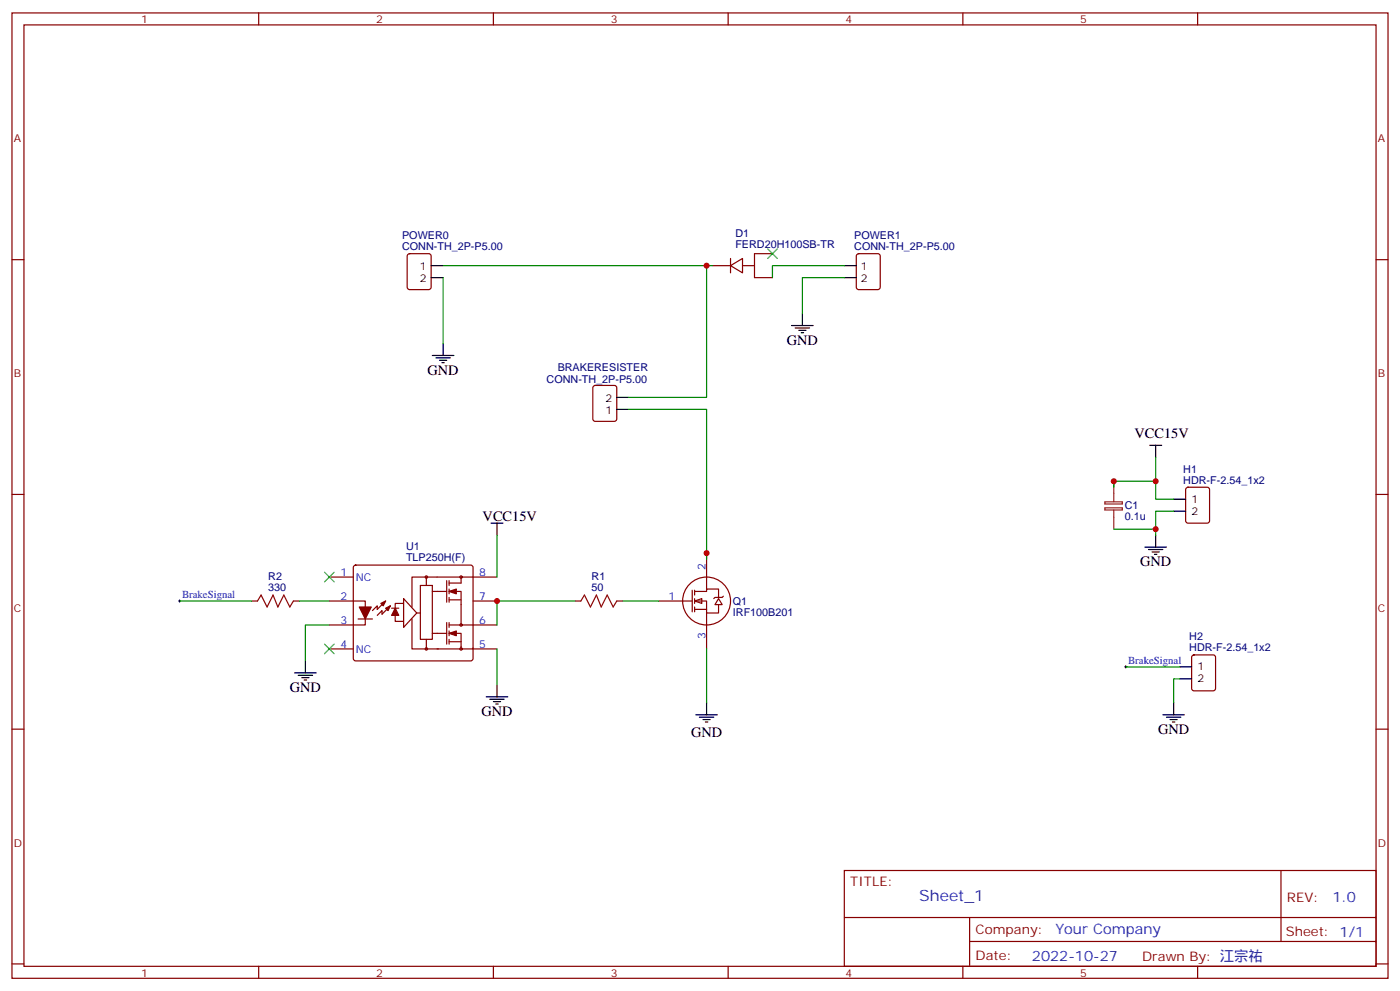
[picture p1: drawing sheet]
<svg xmlns="http://www.w3.org/2000/svg" width="412mm" height="292mm" viewBox="0 0 412 292" stroke-linecap="round" stroke-linejoin="round" font-family="sans-serif">
<g fill="none" stroke="#870000" stroke-width=".35">
<path d="M3.5 3.8h405.4v284.3h-405.4zM7.1 7.3h398.2v277.3h-398.2zM76.2 3.8v3.5M145.3 3.8v3.5M214.5 3.8v3.5M283.6 3.8v3.5M352.8 3.8v3.5M3.5 76.5h3.6M209.9 78.2h5.3M215.2 78.2l3.5-2.1v4.3zM215.2 76.1v4.3M218.7 78.2h3.5"/>
<path d="M227.5 74.7h-5.3v7.1h5.3M405.3 76.5h3.6M3.5 145.6h3.6M405.3 145.6h3.6M97 177h10.6v7.1h-10.6M97 170h7.1M104.3 166.6l.5-.2h33.8l.5 .2 .2 .5v26.9l-.2 .5-.5 .2h-33.8l-.5-.3-.2-.4v-26.9zM113.6 177l-2.5 2.5v-1.1l-1.4 1.4M115 178.4l-2.5 2.5v-1.1l-1.4 1.5M115.4 179.1h2.1M118.9 176.3l3.9 4.3-3.9 4.2zM118.9 177.7h-2.5v5.3h2.5"/>
<path d="M123.8 172.4h3.6v15.9h-3.6zM125.6 170h-4.2v8.8M127.4 174.2h4.2M131.6 171v6.4M132.3 174.2h3.5v9.9h10.6M132.3 176.7h3.5M132.3 171v1.4M132.3 173.5v1.4M132.3 176v1.4M135.8 170v1.7h-3.5M139.3 177h7.1M146.4 170h-20.8v2.4"/>
<path d="M97 191.1h7.1M105.5 182.3h4.2M121.4 182.3v8.8h4.2M122.8 180.6h1M125.6 188.3v2.8h3.5M127.4 186.5h4.2M128.8 191.1h7M131.6 183.4v6.3M132.3 186.5h3.5v4.6h3.5v-.3M132.3 184.1h3.5M132.3 183.4v1.4M132.3 185.8v1.5"/>
<path d="M132.3 188.3v1.4M132.3 189h3.5M139.3 191.1h7.1M3.5 214.8h3.6M405.3 214.8h3.6M248.7 256.4h156.6v28.2h-156.6zM377.3 256.4v20.9M248.7 270.2h156.5M285.6 277.3h119.6M285.6 270.2v14.2M3.5 283.9h3.6M76.2 284.6v3.5"/>
<path d="M145.3 284.6v3.5M214.5 284.6v3.5M283.6 284.6v3.5M352.8 284.6v3.5M405.3 283.9h3.6"/>
<circle cx="125.6" cy="170" r=".35"/>
<circle cx="135.8" cy="170" r=".35"/>
<circle cx="125.6" cy="191.1" r=".35"/>
<circle cx="135.8" cy="184.1" r=".35"/>
<circle cx="135.8" cy="191.1" r=".35"/>
</g>
<g fill="#870000" stroke="#870000" stroke-width=".35">
<path d="M105.8 178.8h3.6l-1.8 3.5z"/>
<path d="M113.6 179.1l1.4-.7-.7 1.4z"/>
<path d="M112.2 177.7l1.4-.7-.7 1.4z"/>
<path d="M116.4 179.1l1.1 2.2h-2.1z"/>
<path d="M132.3 174.2l2.1-.7v1.4z"/>
<path d="M132.3 186.5l2.1-.7v1.5z"/>
</g>
<g fill="#fff" stroke="#870000" stroke-width=".35">
<path d="M211.7 176.3l1 1.8h-2.1z"/>
<path d="M204.6 177l2.1-.7v1.4z"/>
</g>
<g fill="none" stroke="#870000" stroke-width=".35">
<path d="M120.2 74.9l.4-.2h5.7l.6 .4 .1 9.5-.5 .6-5.9 .1-.6-.5-.1-9.4zM252.5 74.9l.4-.2h5.7l.6 .4 .1 9.5-.5 .6-5.9 .1-.6-.5-.1-9.4zM174.9 113.7l.4-.2h5.7l.6 .5 .1 9.4-.5 .7h-5.9l-.6-.5-.1-9.4zM349.5 143.7l.5-.2h5.6l.7 .4v9.5l-.5 .6-5.8 .1-.7-.5-.1-9.4zM74.1 177h1.7M86.4 177h1.8M169.3 177h1.8M181.7 177h1.7M194 177h9.9M203.9 173.8v6.4M204.6 174.2h3.5v-.7h3.6v2.5M204.6 177h3.5v3.6h3.6v-2.5"/>
<path d="M204.6 179.5h3.5M204.6 173.8v1.5M204.6 176.3v1.4M204.6 178.8v1.4M208.1 162.9v10.6M213.1 175.6l-.4 .4h-2.1l-.3 .3M208.1 180.6v10.5M351.2 193.1l.5-.2h5.7l.6 .4 .1 9.5-.5 .6-5.9 .1-.6-.5-.1-9.4z"/>
<circle cx="208.1" cy="177" r="7.1"/>
</g>
<g fill="none" stroke="#000" stroke-width=".35">
<path d="M127 78.2h3.5M248.7 78.2h3.5M127 81.8h3.5M233.2 95.9h6.3M234.2 96.6h4.3M235.3 97.3h2.1M236 98h.7M236.4 92.4v3.5M248.7 81.8h3.5M127.4 104.7h6.3M128.4 105.4h4.2M129.5 106.1h2.1"/>
<path d="M130.2 106.8h.7M130.5 101.2v3.5M181.7 117.1h3.5M181.7 120.6h3.5M338.7 131.2h3.5M340.4 131.2v3.5M144.6 154.1h3.6M146.4 154.1v3.5M340.4 157.6v3.5M345.7 147h3.5M345.7 150.6h3.5M337.3 161.1h6.3"/>
<path d="M338.3 161.9h4.2M339.4 162.6h2.1M340.1 163.3h.7M86.8 198.2h6.3M87.8 198.9h4.3M88.9 199.6h2.1M90 194.7v3.5M347.5 196.4h3.5M347.5 200h3.5M89.6 200.3h.7M143.2 205.2h6.4M144.3 206h4.2"/>
<path d="M145.3 206.7h2.2M146 207.4h.8M146.4 201.7v3.5M205 210.5h6.3M206 211.2h4.3M207.1 211.9h2.1M207.8 212.7h.7M208.1 207v3.5M342.5 210.5h6.4M343.6 211.2h4.2M344.7 211.9h2.1M345.4 212.7h.7"/>
<path d="M345.7 207v3.5"/>
</g>
<g fill="none" stroke="#008700" stroke-width=".35">
<path d="M130.5 78.2h77.6M209.9 78.2h-1.8v38.9h-22.9M248.7 78.2h-21.2v3.6M130.5 81.8v19.4M248.7 81.8h-12.3v10.6M185.2 120.6h22.9v44.1M340.4 134.7v12.3h5.3M146.4 157.6v12.4M328.1 155.9h12.3M340.4 141.7h-12.3v1.8M345.7 150.6h-5.3v7M52.9 177h21.2"/>
<path d="M88.2 177h8.8M169.3 177h-22.9v7.1M183.4 177h10.6M97 184.1h-7v10.6M146.4 191.1v10.6M208.1 191.1v15.9M331.6 196.4h15.9M347.5 200h-1.8v7"/>
</g>
<path d="M75.8 177l1.1-1.7 1.8 3.5 1.7-3.5 1.4 3.5 1.8-3.5 1.8 3.5 1-1.8M171.1 177l1.1-1.7 1.7 3.5 1.8-3.5 1.4 3.5 1.8-3.5 1.7 3.5 1.1-1.8" fill="none" stroke="#a10000" stroke-width=".35"/>
<path d="M325.4 147.8h5.2v.6h-5.2zM325.4 149.6h5.2v.6h-5.2zM328.1 141.7v6M328.1 150.2v5.7" fill="none" stroke="#8c2424" stroke-width=".35"/>
<path d="M52.6 177h.7M52.9 176.7v.7M331.3 196.4h.7M331.6 196.1v.7" fill="none" stroke="#000" stroke-width=".29"/>
<path d="M226.1 73.3l2.9 2.8M229 73.3l-2.9 2.8M95.6 168.6l2.8 2.8M98.4 168.6l-2.8 2.8M95.6 189.7l2.8 2.8M98.4 189.7l-2.8 2.8" fill="none" stroke="#3c3" stroke-width=".35"/>
<g fill="#c00">
<circle cx="208.1" cy="162.9" r=".88"/>
<circle cx="146.4" cy="177" r=".88"/>
<circle cx="340.4" cy="141.7" r=".88"/>
<circle cx="328.1" cy="141.7" r=".88"/>
<circle cx="340.4" cy="155.9" r=".88"/>
<circle cx="208.1" cy="78.2" r=".88"/>
</g>
<text font-size="4.6" fill="#00f" x="270.8" y="265.4">Sheet_1</text>
<g font-size="4.2">
<text x="231.8" y="101.5">GND</text>
<text x="125.9" y="110.3">GND</text>
<text x="334.2" y="129">VCC15V</text>
<text x="142.2" y="153.4">VCC15V</text>
<text x="335.8" y="166.8">GND</text>
<text x="85.4" y="203.8">GND</text>
<text x="141.8" y="210.9">GND</text>
<text x="203.6" y="217.2">GND</text>
<text x="341.1" y="216.2">GND</text>
</g>
<g font-size="4.2" fill="#00f">
<text x="392.5" y="265.7">1.0</text>
<text x="310.9" y="275.2">Your Company</text>
<text x="304" y="283">2022-10-27</text>
</g>
<g font-size="3.9" fill="#800">
<text x="250.5" y="261">TITLE:</text>
<text x="379.1" y="265.7">REV:</text>
<text x="287.4" y="275.2">Company:</text>
<text x="378.7" y="275.8">Sheet: 1/1</text>
<text x="287.4" y="282.9">Date:</text>
<text x="336.4" y="282.9">Drawn By: 江宗祐</text>
</g>
<g font-size="3.2" fill="#800">
<text x="41.6" y="6.8">1</text>
<text x="110.8" y="6.8">2</text>
<text x="179.9" y="6.8">3</text>
<text x="249.1" y="6.8">4</text>
<text x="318.2" y="6.8">5</text>
<text x="4.1" y="41.9">A</text>
<text x="405.9" y="41.9">A</text>
<text x="4.1" y="111.1">B</text>
<text x="405.9" y="111.1">B</text>
<text x="4.1" y="180.2">C</text>
<text x="405.9" y="180.2">C</text>
<text x="4.1" y="249.3">D</text>
<text x="405.9" y="249.3">D</text>
<text x="41.6" y="287.6">1</text>
<text x="110.8" y="287.6">2</text>
<text x="179.9" y="287.6">3</text>
<text x="249.1" y="287.6">4</text>
<text x="318.2" y="287.6">5</text>
</g>
<g font-size="3.2" fill="#000080">
<text x="118.5" y="70.5">POWER0</text>
<text x="216.6" y="69.8">D1</text>
<text x="251.6" y="70.4">POWER1</text>
<text x="118.5" y="73.7">CONN-TH_2P-P5.00</text>
<text x="216.6" y="73">FERD20H100SB-TR</text>
<text x="251.6" y="73.7">CONN-TH_2P-P5.00</text>
<text x="161" y="112.9">CONN-TH_2P-P5.00</text>
<text x="164.3" y="109.4">BRAKERESISTER</text>
<text x="348.6" y="142.5">HDR-F-2.54_1x2</text>
<text x="348.6" y="139.2">H1</text>
<text x="331.3" y="149.9">C1</text>
<text x="331.3" y="153.2">0.1u</text>
<text x="119.6" y="165.3">TLP250H(F)</text>
<text x="119.6" y="162.1">U1</text>
<text x="79" y="171">R2</text>
<text x="174.3" y="171">R1</text>
<text x="79" y="174.2">330</text>
<text x="174.3" y="174.2">50</text>
<text x="215.9" y="178.2">Q1</text>
<text x="215.9" y="181.4">IRF100B201</text>
<text x="350.3" y="191.8">HDR-F-2.54_1x2</text>
<text x="350.3" y="188.6">H2</text>
</g>
<g font-size="3.2">
<text x="123.7" y="83.2">2</text>
<text x="123.7" y="79.7">1</text>
<text x="253.5" y="79.7">1</text>
<text x="253.5" y="83.2">2</text>
<text x="178.4" y="118.5">2</text>
<text x="178.4" y="122">1</text>
<text x="351" y="148.1">1</text>
<text x="351" y="151.6">2</text>
<text x="352.8" y="197.5">1</text>
<text x="352.8" y="201">2</text>
</g>
<g font-size="3.2" fill="#00f">
<text x="207.8" y="167.9" transform="rotate(-90 207.8 167.9)">2</text>
<text x="100.3" y="169.6">1</text>
<text x="104.8" y="171">NC</text>
<text x="141.1" y="169.6">8</text>
<text x="53.6" y="176.1">BrakeSignal</text>
<text x="100.3" y="176.7">2</text>
<text x="141.1" y="176.7">7</text>
<text x="196.9" y="176.7">1</text>
<text x="100.3" y="183.7">3</text>
<text x="141.1" y="183.7">6</text>
<text x="100.3" y="190.8">4</text>
<text x="141.1" y="190.8">5</text>
<text x="207.8" y="188.2" transform="rotate(-90 207.8 188.2)">3</text>
<text x="104.8" y="192.2">NC</text>
<text x="332.3" y="195.5">BrakeSignal</text>
</g>
</svg>
